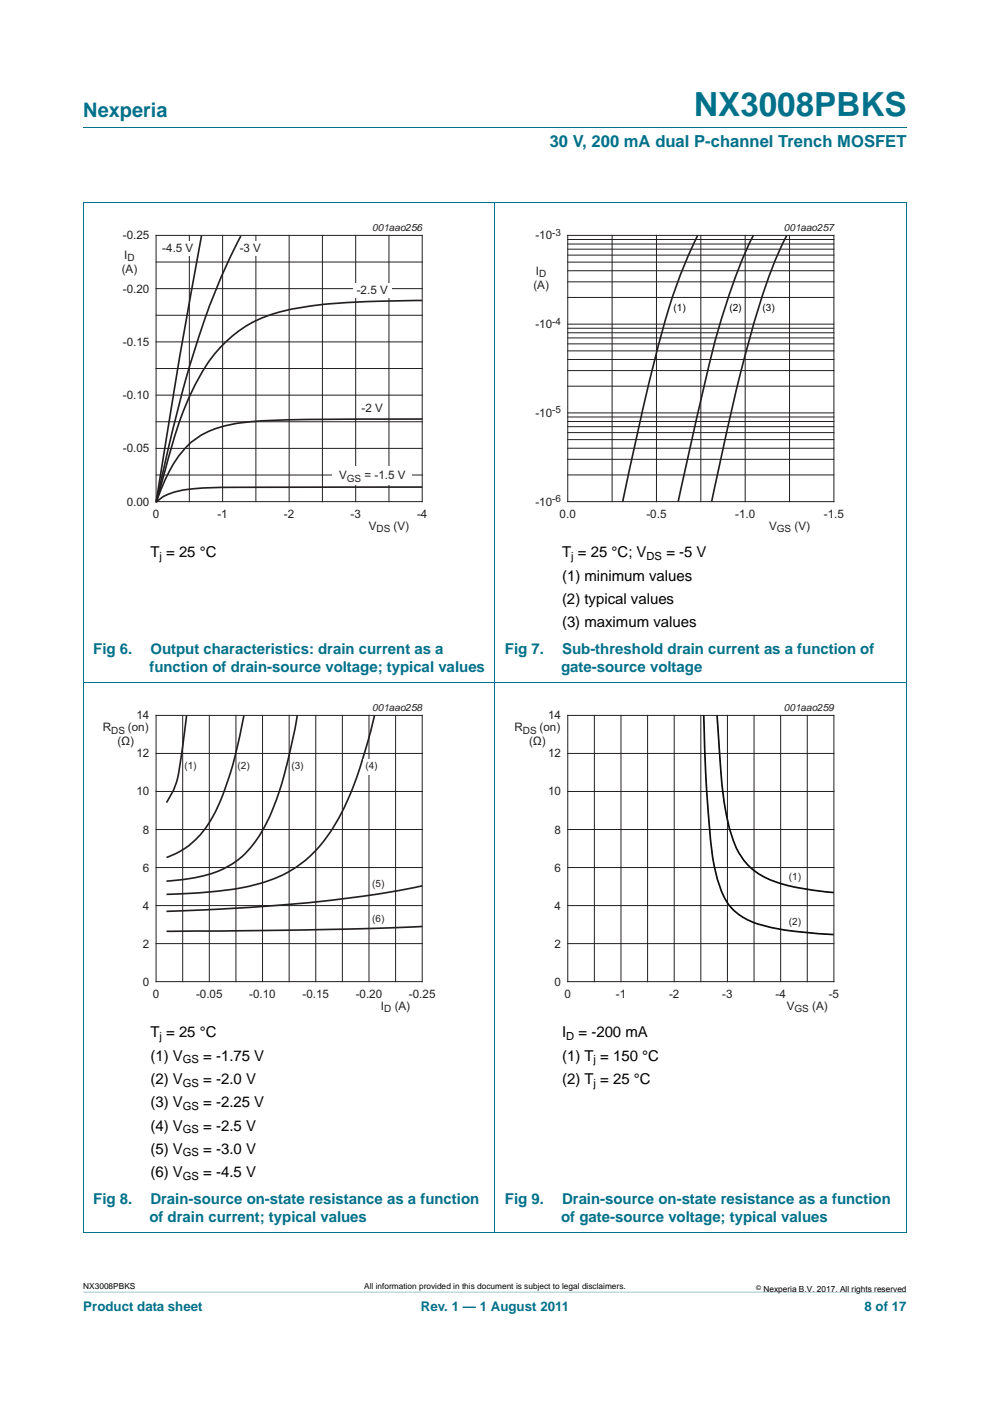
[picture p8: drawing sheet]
<svg xmlns="http://www.w3.org/2000/svg" width="210mm" height="297mm" viewBox="0 0 210 297" stroke-linecap="round" stroke-linejoin="round" font-family="sans-serif">
<path d="M17.7 273.9l174.6 .1z" fill="#00718a"/>
<path d="M17.7 27h174.6M17.6 42.9h174.7M17.7 42.9v218.3M105 42.8v218.5M192.3 42.9v218.3M17.6 144.6h174.7M17.6 261.2h174.7" fill="none" stroke="#00718a" stroke-width=".21"/>
<path d="M20.4 47.1h81.9v66.3h-81.9z" fill="none" stroke="#fff" stroke-width=".21"/>
<g fill="none" stroke="#231f20" stroke-width=".21">
<path d="M33.1 49.9h56.5v56.5h-56.5zM33.1 55.6h56.5M40.2 49.9v56.5M47.2 49.9v56.5M54.3 49.9v56.5M61.3 49.9v56.5M68.4 49.9v56.5M75.4 49.9v56.5M82.5 49.9v56.5M33.1 66.8h56.5M33.1 78.1h56.5M33.1 61.2h56.5"/>
<path d="M33.1 72.5h56.5M33.1 89.4h56.5M33.1 83.8h56.5M33.1 95.1h56.5M33.1 100.7h56.5"/>
</g>
<path d="M42.7 50l-4.4 24.8-5.2 31.7M51.1 50a171.5 171.5 0 0 0-13.9 38.9l-4.1 17.5 .6-2a149.1 149.1 0 0 1 6.2-19.8 33.8 33.8 0 0 1 10.6-14.3 30.8 30.8 0 0 1 14.8-5.3 191.8 191.8 0 0 1 24.2-1.3M89.6 88.8l-14.8 .1a205.6 205.6 0 0 0-23.9 .8 18.6 18.6 0 0 0-10.6 4.3 29.6 29.6 0 0 0-7 11.9l-.2 .6M89.6 103.3h-21a446.4 446.4 0 0 0-27.7 .3 12.5 12.5 0 0 0-7.1 2.3l-.7 .6" fill="none" stroke="#231f20" stroke-width=".35"/>
<g fill="#fff">
<path d="M74.9 60.1h8.2v3.1h-8.2z"/>
<path d="M70.4 98.9h16.8v3.9h-16.8z"/>
<path d="M52.9 51.1h3.3v3.2h-3.3z"/>
<path d="M38.5 51.1h3.2v3.2h-3.2z"/>
</g>
<path d="M107.7 47.1h81.9v66.3h-81.9z" fill="none" stroke="#fff" stroke-width=".21"/>
<g fill="none" stroke="#231f20" stroke-width=".21">
<path d="M120.4 49.9h56.5v56.5h-56.5zM120.4 59.8h56.5M120.4 57.4h56.5M120.4 55.6h56.5M120.4 54.1h56.5M120.4 52.8h56.5M120.4 51.7h56.5M120.4 50.8h56.5M129.8 49.9v56.5M139.2 49.9v56.5M148.6 49.9v56.5M158.1 49.9v56.5"/>
<path d="M167.5 49.9v56.5M120.4 78.6h56.5M120.4 76.2h56.5M120.4 74.4h56.5M120.4 72.9h56.5M120.4 71.6h56.5M120.4 70.6h56.5M120.4 69.6h56.5M120.4 68.7h56.5M120.4 63.1h56.5M120.4 97.4h56.5M120.4 95h56.5"/>
<path d="M120.4 93.2h56.5M120.4 91.7h56.5M120.4 90.5h56.5M120.4 89.4h56.5M120.4 88.4h56.5M120.4 87.5h56.5M120.4 81.9h56.5M120.4 100.7h56.5"/>
</g>
<path d="M161.6 63.5h3.9v3.7h-3.9z" fill="#fff"/>
<path d="M148 49.9a126.4 126.4 0 0 0-9.6 28.1l-2.8 11.8-3.5 16.6M159.8 49.9a139.3 139.3 0 0 0-9.3 26.9l-6.7 29.6M166.9 50a129.2 129.2 0 0 0-9.1 26.1 716.7 716.7 0 0 0-6.8 30l-.1 .3M39.6 151.7l-.6 4.3a51.2 51.2 0 0 1-2.1 11.2l-1.6 3M51.7 151.7l-1.3 6.3a60.6 60.6 0 0 1-5.9 16.3 16.9 16.9 0 0 1-9.2 7.5M63 151.7l-1.5 7.8a56.6 56.6 0 0 1-6.6 17.9 18.8 18.8 0 0 1-13.9 8.7l-5.7 .7M79.4 151.7l-1.5 6.1a61.4 61.4 0 0 1-8.8 19.9 26 26 0 0 1-17.1 10.4 107.6 107.6 0 0 1-16.7 1.5M89.5 187.8a296.3 296.3 0 0 1-47.8 5.2l-6.4 .2M89.6 196.4l-24.5 .8-29.8 .2" fill="none" stroke="#231f20" stroke-width=".35"/>
<path d="M20.4 148.9h81.9v66.3h-81.9z" fill="none" stroke="#fff" stroke-width=".21"/>
<g fill="none" stroke="#231f20" stroke-width=".21">
<path d="M33.1 159.7h56.5M33.1 151.7h56.5v56.4h-56.5zM38.8 151.7v56.4M44.4 151.7v56.4M50 151.7v56.4M55.7 151.7v56.4M61.3 151.7v56.4M67 151.7v56.4M72.6 151.7v56.4M78.3 151.7v56.4M83.9 151.7v56.4M33.1 167.8h56.5"/>
<path d="M33.1 175.9h56.5M33.1 183.9h56.5M33.1 192h56.5M33.1 200.1h56.5"/>
</g>
<path d="M77.1 160.9h3.2v3.3h-3.2z" fill="#fff"/>
<path d="M107.7 148.9h81.9v66.3h-81.9z" fill="none" stroke="#fff" stroke-width=".21"/>
<g fill="none" stroke="#231f20" stroke-width=".21">
<path d="M120.4 159.7h56.5M120.4 151.7h56.5v56.4h-56.5zM126.1 151.7v56.4M131.7 151.7v56.4M137.4 151.7v56.4M143 151.7v56.4M148.6 151.7v56.4M154.3 151.7v56.4M159.9 151.7v56.4M165.6 151.7v56.4M171.2 151.7v56.4M120.4 167.8h56.5"/>
<path d="M120.4 175.9h56.5M120.4 183.9h56.5M120.4 192h56.5M120.4 200.1h56.5"/>
</g>
<path d="M149.3 151.7l.4 13.1 .4 6.3a74.9 74.9 0 0 0 2.1 15.5 12.1 12.1 0 0 0 8.5 9.3 71.6 71.6 0 0 0 16.1 2.2M152.1 151.7l.5 7.6a70 70 0 0 0 2.9 18.9 14 14 0 0 0 10.8 9.3l4.3 1 6.2 .7" fill="none" stroke="#010202" stroke-width=".35"/>
<text font-size="7" fill="#00718a" x="147.2" y="24.6">NX3008PBKS</text>
<text font-size="4.2" fill="#00718a" x="17.7" y="24.9">Nexperia</text>
<text font-size="3.5" fill="#00718a" x="116.6" y="31.1">30 V, 200 mA dual P-channel Trench MOSFET</text>
<g font-size="3.2">
<text x="31.9" y="118.2">T = 25 °C</text>
<text x="119.2" y="118.2">T = 25 °C; V</text>
<text x="141.3" y="118.2">= -5 V</text>
<text x="119.2" y="123.1">(1) minimum values</text>
<text x="119.2" y="128">(2) typical values</text>
<text x="119.2" y="133">(3) maximum values</text>
<text x="31.9" y="219.9">T = 25 °C</text>
<text x="119.2" y="219.9">I</text>
<text x="122.7" y="219.9">= -200 mA</text>
<text x="31.9" y="224.9">(1) V</text>
<text x="43.1" y="224.9">= -1.75 V</text>
<text x="119.2" y="224.9">(1) T = 150 °C</text>
<text x="31.9" y="229.8">(2) V</text>
<text x="43.1" y="229.8">= -2.0 V</text>
<text x="119.2" y="229.8">(2) T = 25 °C</text>
<text x="31.9" y="234.8">(3) V</text>
<text x="31.9" y="239.7">(4) V</text>
<text x="43.1" y="234.8">= -2.25 V</text>
<text x="43.1" y="239.7">= -2.5 V</text>
<text x="31.9" y="244.6">(5) V</text>
<text x="43.1" y="244.6">= -3.0 V</text>
<text x="31.9" y="249.6">(6) V</text>
<text x="43.1" y="249.6">= -4.5 V</text>
</g>
<g font-size="3.2" fill="#00718a">
<text x="19.8" y="138.6">Fig 6.</text>
<text x="31.7" y="142.5">function of drain-source voltage; typical values</text>
<text x="31.9" y="138.6">Output characteristics: drain current as a</text>
<text x="107.1" y="138.6">Fig 7.</text>
<text x="119" y="142.5">gate-source voltage</text>
<text x="119.2" y="138.6">Sub-threshold drain current as a function of</text>
<text x="19.8" y="255.2">Fig 8.</text>
<text x="31.9" y="255.2">Drain-source on-state resistance as a function</text>
<text x="107.1" y="255.2">Fig 9.</text>
<text x="119.2" y="255.2">Drain-source on-state resistance as a function</text>
<text x="31.7" y="259.1">of drain current; typical values</text>
<text x="119" y="259.1">of gate-source voltage; typical values</text>
</g>
<g font-size="2.8" fill="#00718a">
<text x="17.7" y="277.9">Product data sheet</text>
<text x="89.3" y="277.9">Rev. 1 — 1 August 2011</text>
<text x="183.4" y="277.9">8 of 17</text>
</g>
<g font-size="2.5" fill="#231f20">
<text x="26.1" y="50.8">-0.25</text>
<text x="34.4" y="53.5">-4.5 V</text>
<text x="50.8" y="53.5">-3 V</text>
<text x="113.6" y="50.8">-10</text>
<text x="25.8" y="57.9">(A)</text>
<text x="26.4" y="54.9">I</text>
<text x="113.7" y="58.3">I</text>
<text x="26.1" y="62">-0.20</text>
<text x="75.7" y="62.4">-2.5 V</text>
<text x="113.1" y="61.3">(A)</text>
<text x="113.6" y="69.6">-10</text>
<text x="26.1" y="73.3">-0.15</text>
<text x="26.1" y="84.6">-0.10</text>
<text x="76.7" y="87.4">-2 V</text>
<text x="113.6" y="88.4">-10</text>
<text x="26.1" y="95.9">-0.05</text>
<text x="71.9" y="101.7">V</text>
<text x="77.3" y="101.7">= -1.5 V</text>
<text x="26.9" y="107.2">0.00</text>
<text x="113.6" y="107.2">-10</text>
<text x="32.4" y="109.7">0</text>
<text x="46.1" y="109.7">-1</text>
<text x="60.2" y="109.7">-2</text>
<text x="74.3" y="109.7">-3</text>
<text x="78.2" y="112.3">V</text>
<text x="83.5" y="112.3">(V)</text>
<text x="88.5" y="109.7">-4</text>
<text x="118.7" y="109.7">0.0</text>
<text x="137.1" y="109.7">-0.5</text>
<text x="155.9" y="109.7">-1.0</text>
<text x="163.1" y="112.3">V</text>
<text x="168.5" y="112.3">(V)</text>
<text x="174.7" y="109.7">-1.5</text>
<text x="21.8" y="155.1">R</text>
<text x="27.1" y="155.1">(on)</text>
<text x="28.9" y="152.5">14</text>
<text x="109.1" y="155.1">R</text>
<text x="114.4" y="155.1">(on)</text>
<text x="116.3" y="152.5">14</text>
<text x="24.9" y="158">(Ω)</text>
<text x="28.9" y="160.6">12</text>
<text x="112.2" y="158">(Ω)</text>
<text x="116.3" y="160.6">12</text>
<text x="28.9" y="168.7">10</text>
<text x="116.3" y="168.7">10</text>
<text x="30.3" y="176.7">8</text>
<text x="117.6" y="176.7">8</text>
<text x="30.3" y="184.8">6</text>
<text x="117.6" y="184.8">6</text>
<text x="30.3" y="192.8">4</text>
<text x="117.6" y="192.8">4</text>
<text x="30.3" y="200.9">2</text>
<text x="117.6" y="200.9">2</text>
<text x="30.3" y="209">0</text>
<text x="117.6" y="209">0</text>
<text x="32.4" y="211.5">0</text>
<text x="41.6" y="211.5">-0.05</text>
<text x="52.9" y="211.5">-0.10</text>
<text x="64.2" y="211.5">-0.15</text>
<text x="75.4" y="211.5">-0.20</text>
<text x="80.8" y="214.1">I</text>
<text x="83.7" y="214.1">(A)</text>
<text x="86.7" y="211.5">-0.25</text>
<text x="119.7" y="211.5">0</text>
<text x="130.6" y="211.5">-1</text>
<text x="141.9" y="211.5">-2</text>
<text x="153.2" y="211.5">-3</text>
<text x="164.5" y="211.5">-4</text>
<text x="166.9" y="214.1">V</text>
<text x="172.3" y="214.1">(A)</text>
<text x="175.8" y="211.5">-5</text>
</g>
<g font-size="2.4">
<text x="33.8" y="118.7">j</text>
<text x="121.2" y="118.7">j</text>
<text x="137.1" y="118.7">DS</text>
<text x="33.8" y="220.5">j</text>
<text x="120.1" y="220.5">D</text>
<text x="38.8" y="225.4">GS</text>
<text x="125.9" y="225.4">j</text>
<text x="38.8" y="230.4">GS</text>
<text x="125.9" y="230.4">j</text>
<text x="38.8" y="235.3">GS</text>
<text x="38.8" y="240.3">GS</text>
<text x="38.8" y="245.2">GS</text>
<text x="38.8" y="250.1">GS</text>
</g>
<g font-size="2.1" fill="#231f20">
<text x="79" y="49.1">001aao256</text>
<text x="117.1" y="50">-3</text>
<text x="166.3" y="49.1">001aao257</text>
<text x="27" y="55.4">D</text>
<text x="114.4" y="58.8">D</text>
<text x="117.1" y="68.8">-4</text>
<text x="117.1" y="87.6">-5</text>
<text x="73.6" y="102.1">GS</text>
<text x="117.1" y="106.5">-6</text>
<text x="79.9" y="112.8">DS</text>
<text x="164.8" y="112.8">GS</text>
<text x="23.6" y="155.6">DS</text>
<text x="79" y="150.8">001aao258</text>
<text x="110.9" y="155.6">DS</text>
<text x="166.3" y="150.8">001aao259</text>
<text x="39.1" y="163">(1)</text>
<text x="50.4" y="163">(2)</text>
<text x="61.8" y="163">(3)</text>
<text x="77.5" y="163">(4)</text>
<text x="79" y="188.1">(5)</text>
<text x="167.3" y="186.6">(1)</text>
<text x="79" y="195.5">(6)</text>
<text x="167.3" y="196.1">(2)</text>
<text x="81.5" y="214.5">D</text>
<text x="168.5" y="214.5">GS</text>
</g>
<g font-size="2.1" fill="#010202">
<text x="142.9" y="65.9">(1)</text>
<text x="154.7" y="65.9">(2)</text>
<text x="161.8" y="65.9">(3)</text>
</g>
<g font-size="1.8">
<text x="17.7" y="273.3">NX3008PBKS</text>
<text x="77.3" y="273.3">All information provided in this document is subject to legal disclaimers.</text>
<text x="161.9" y="273.9">Nexperia B.V. 2017. All rights reserved</text>
</g>
<text font-size="1.4" x="160.4" y="273.4">©</text>
</svg>
